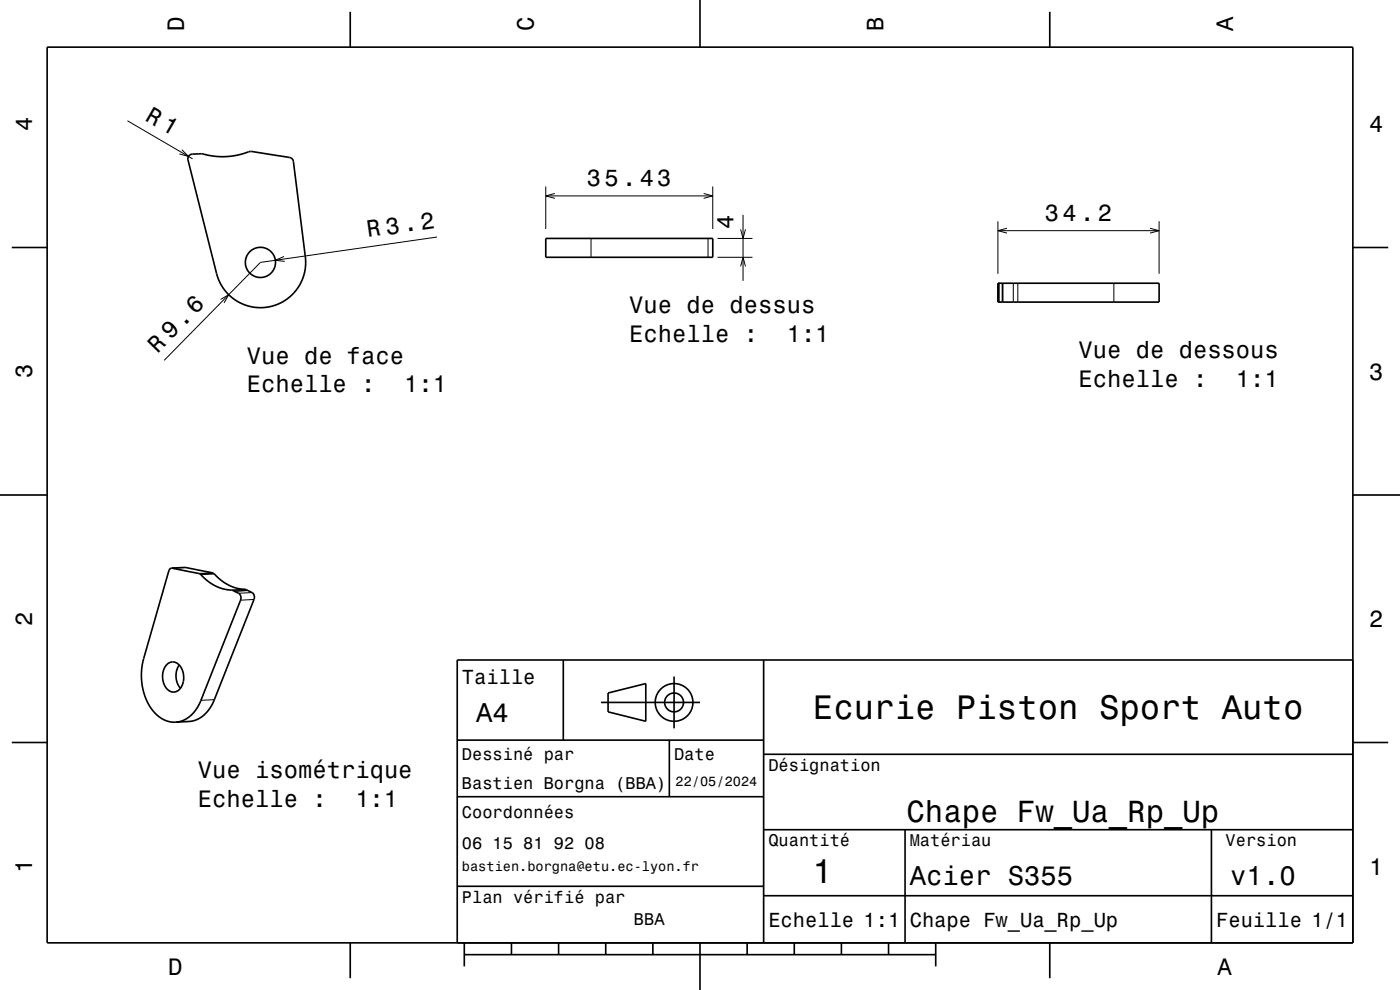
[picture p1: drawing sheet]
<svg xmlns="http://www.w3.org/2000/svg" width="297mm" height="210mm" viewBox="0 0 297 210" stroke-linecap="round" stroke-linejoin="round" font-family="sans-serif">
<g fill="none" stroke="#000" stroke-width=".21">
<path d="M27 25.6l13.9 8.1M38.6 31.8l1.4 1.4-1.9-.5M115.8 39.6v9M151.2 39.6v9M60.3 54.4l-1.9 .8 2 .2M92.7 50.3l-37.5 5.4-20.4 20.8M115.8 41.6h35.4M117.7 41l-1.9 .6 1.9 .5M125.4 50.6v4M149.3 41l1.9 .6-1.9 .5M150.2 50.6v4M152.2 54.6h7.4"/>
<path d="M152.2 50.6h7.4M157.1 56.5l.5-1.9 .6 1.9M157.1 48.6l.5 2 .6-2M157.6 45.6v14M211.7 46.9v11.2M211.7 48.9h34.2M213.6 48.4l-1.9 .5 1.9 .5M244 48.4l1.9 .5-1.9 .5M245.9 46.9v11.2M46.8 63.5l1.7-1-1 1.8M211.7 60.1v4M211.8 60.1v4"/>
<path d="M211.9 60.1v4M212 60.1v4M212.7 60.1v4M215 60.1v4M215.9 60.1v4M236.3 60.1v4M39.4 120.4l-2.9 .1M45 121.5l-2.8 .1M45.2 121.5l-2.9 .2M45.3 121.6l-2.9 .2M45.5 121.8l-2.9 .1M52 125l-2.9 .2"/>
<path d="M52.2 125.1l-2.9 .1M52.6 125.3l-2.9 .1M53.5 125.7l-2.9 .1M53.9 127.2l-2.9 .1M45.5 148.4l-2.9 .2"/>
</g>
<g fill="none" stroke="#000" stroke-width=".35">
<path d="M10 10h277v190h-277zM74.3 2.5v7.5M148.5 0v10M222.7 2.5v7.5M40.1 33l.7-.3 2-.1 2.4 .5 2.2 .1 2-.1 2-.4a4.5 4.5 0 0 1 3.7-.3l5.5 .9a1.55 1.55 0 0 1 1.6 1l2.6 20.2a9.6 9.6 0 0 1-7.8 10.6 9.6 9.6 0 0 1-11.1-7.1l-6-24.1v-.5zM42.2 32.6h.1M2.5 52.5h7.5M115.8 50.6h35.4v4h-35.4zM287 52.5h7.5M211.7 60.1h34.2v4h-34.2zM212.7 60.1v4M0 105h10"/>
<path d="M287 105h10M36.4 120.5l-.3 .2-.3 .4-5.5 19.3-.2 1.4-.1 2 .2 2 .5 1.7a7.5 7.5 0 0 0 6 5.7h.5M36.4 120.5l3-.1 4.2 .8a3.1 3.1 0 0 1 2.7 1.4l1.5 1.1 1.3 .7 3.4 .9M36.4 120.5l5 1a2.25 2.25 0 0 1 1.9 1.1l1.4 1.1 1.5 .8 3.5 .9M49.7 125.4h.1M49.7 125.4l.9 .4a1.19 1.19 0 0 1 .4 1.5l-8.4 21.3a6.5 6.5 0 0 1-5.4 4.6M52.5 125.3h.1M52.6 125.3l.9 .4a1.19 1.19 0 0 1 .4 1.5l-8.4 21.2a6.5 6.5 0 0 1-5.4 4.6l-2.9 .2M119.5 140v17M162 140v60M287 140h-190v60M2.5 157.5h7.5"/>
<path d="M35.4 140.9a1.97 1.97 0 0 1 3.3 1.2 3.5 3.5 0 0 1-1.5 4.6 2.4 2.4 0 0 1-2.6-2.3 3.9 3.9 0 0 1 .8-3.5zM38 141.1a4.1 4.1 0 0 0 .3 4.9M97 157h65M127.5 149h21M129 147l8-2v8l-8-2zM142 157v12M143 143.5v11M287 157.5h7.5M97 169h65M162 176h125M162 160h125M192 176v24"/>
<path d="M257 176v24M97 188h65M162 190h125M74.3 200v7.5M98.5 202.5h100M98.5 200v5M108.5 200v2.5M118.5 200v2.5M128.5 200v2.5M138.5 200v2.5M148.5 200v10M158.5 200v2.5"/>
<path d="M168.5 200v2.5M178.5 200v2.5M188.5 200v2.5M198.5 200v5M222.7 200v7.5"/>
<circle cx="55.2" cy="55.7" r="3.2"/>
<circle cx="143" cy="149" r="2"/>
<circle cx="143" cy="149" r="4"/>
</g>
<g font-size="7.2">
<text x="172.5" y="152.6">Ecurie Piston Sport Auto</text>
<text x="172.3" y="187.3">1</text>
</g>
<text font-size="6.5" x="192.3" y="174.5">Chape Fw_Ua_Rp_Up</text>
<g font-size="5.8">
<text x="101" y="153.1">A4</text>
<text x="193" y="187.6">Acier S355</text>
<text x="261" y="187.6">v1.0</text>
</g>
<g font-size="5">
<text x="39" y="6.5" transform="rotate(-90 39 6.5)">D</text>
<text x="113.2" y="6.5" transform="rotate(-90 113.2 6.5)">C</text>
<text x="187.4" y="6.5" transform="rotate(-90 187.4 6.5)">B</text>
<text x="261.6" y="6.5" transform="rotate(-90 261.6 6.5)">A</text>
<text x="6.8" y="27.8" transform="rotate(-90 6.8 27.8)">4</text>
<text x="30.6" y="25.4" transform="rotate(30 30.6 25.4)">R 1</text>
<text x="290.5" y="28.1">4</text>
<text x="124.5" y="39.6">35.43</text>
<text x="221.7" y="46.9">34.2</text>
<text x="78" y="50.4" transform="rotate(-8 78 50.4)">R 3.2</text>
<text x="155.6" y="48.7" transform="rotate(-90 155.6 48.7)">4</text>
<text x="133.5" y="66.4">Vue de dessus</text>
<text x="33.4" y="75" transform="rotate(-45 33.4 75)">R 9.6</text>
<text x="52.3" y="77.1">Vue de face</text>
<text x="133.5" y="72.5">Echelle :</text>
<text x="166.9" y="72.5">1:1</text>
<text x="228.8" y="75.9">Vue de dessous</text>
<text x="6.8" y="80.3" transform="rotate(-90 6.8 80.3)">3</text>
<text x="52.3" y="83.2">Echelle :</text>
<text x="85.7" y="83.2">1:1</text>
<text x="228.8" y="82">Echelle :</text>
<text x="262.2" y="82">1:1</text>
<text x="290.5" y="80.6">3</text>
<text x="6.8" y="132.8" transform="rotate(-90 6.8 132.8)">2</text>
<text x="290.5" y="133.1">2</text>
<text x="42" y="165.1">Vue isométrique</text>
<text x="42" y="171.1">Echelle :</text>
<text x="75.4" y="171.1">1:1</text>
<text x="6.8" y="185.3" transform="rotate(-90 6.8 185.3)">1</text>
<text x="290.5" y="185.6">1</text>
<text x="35.7" y="206.8">D</text>
<text x="258.3" y="206.8">A</text>
</g>
<g font-size="4.3">
<text x="98" y="145.2">Taille</text>
<text x="163" y="196.6">Echelle 1:1</text>
<text x="193" y="196.6">Chape Fw_Ua_Rp_Up</text>
<text x="258" y="196.6">Feuille 1/1</text>
</g>
<g font-size="3.6">
<text x="98" y="161.3">Dessiné par</text>
<text x="143" y="161.3">Date</text>
<text x="98" y="167.5">Bastien Borgna (BBA)</text>
<text x="163" y="163.5">Désignation</text>
<text x="98" y="173.5">Coordonnées</text>
<text x="163" y="179.5">Quantité</text>
<text x="193" y="179.5">Matériau</text>
<text x="260" y="179.5">Version</text>
<text x="98" y="180.2">06 15 81 92 08</text>
<text x="98" y="191.5">Plan vérifié par</text>
<text x="134.5" y="196.3">BBA</text>
</g>
<g font-size="2.9">
<text x="143.3" y="166.8">22/05/2024</text>
<text x="98" y="184.8">bastien.borgna@etu.ec-lyon.fr</text>
</g>
</svg>
